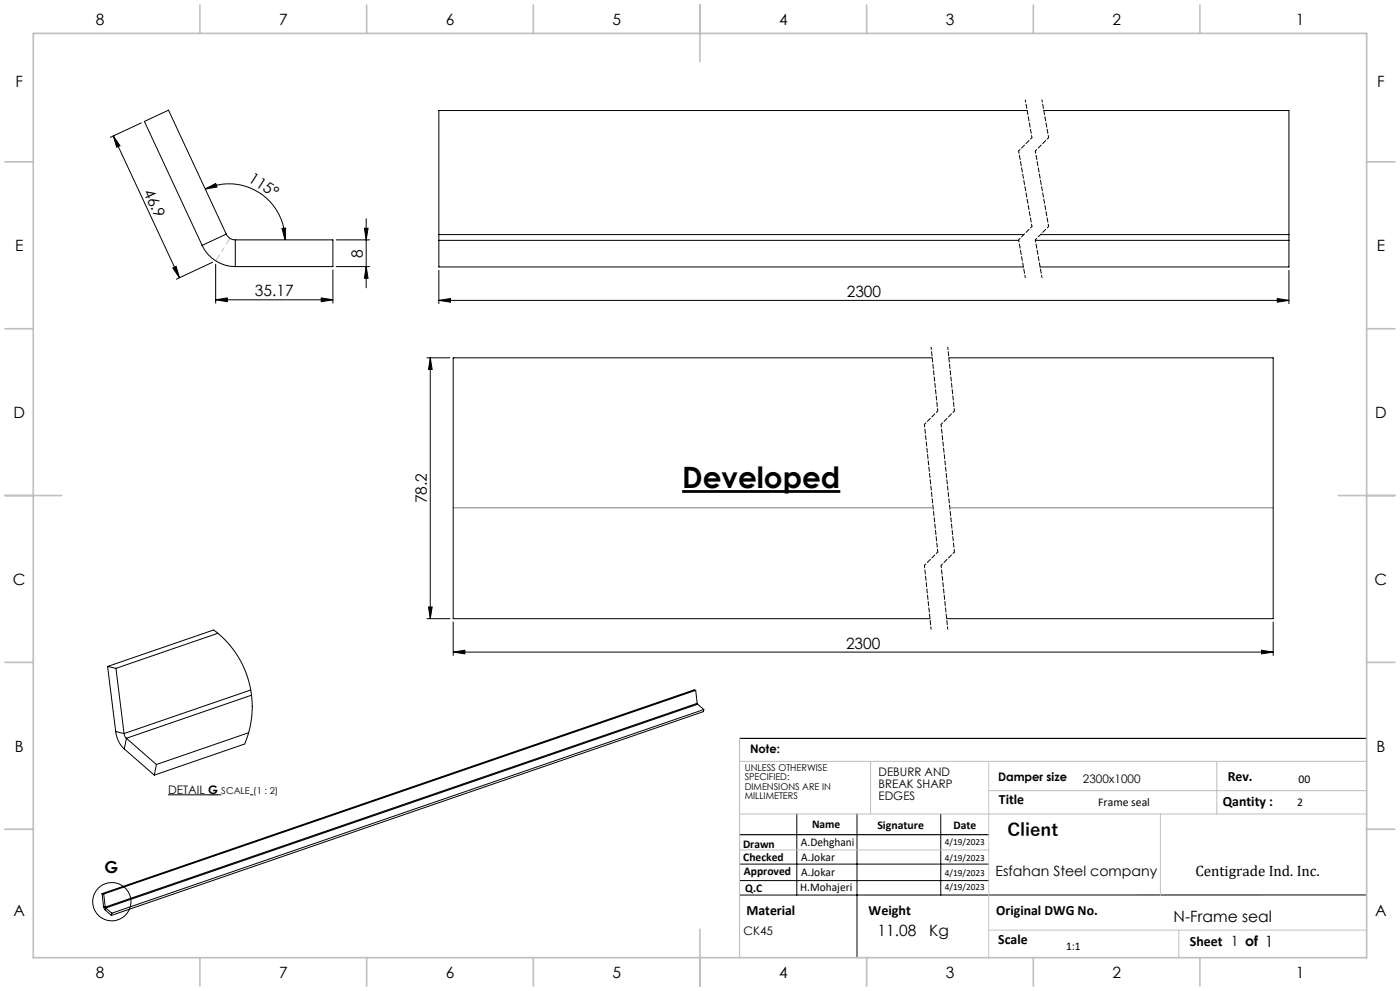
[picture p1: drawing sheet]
<svg xmlns="http://www.w3.org/2000/svg" width="420mm" height="297mm" viewBox="0 0 420 297" stroke-linecap="round" stroke-linejoin="round" font-family="sans-serif">
<path d="M204.6 147.3h47.5" fill="none" stroke="#000" stroke-width=".83" stroke-linecap="butt"/>
<g fill="none" stroke="#000" stroke-width=".3">
<path d="M42.4 36.8l-9.3 4.4M308.1 33.1h-176.4v37.2M313.1 33.1h73.6v37.2M34 40.7l19.8 42.6M34 40.7l2 3-1 .4zM61.6 56.7l3.1-1.7 .4 1.1zM61.6 56.7a16.8 16.8 0 0 1 23.9 15.2M60.6 73.6a11 11 0 0 0 10 6.3M63.8 78.6l-10.9 5.1M64.7 79.2v11.6M67.9 70.2a3 3 0 0 0 2.7 1.7M67.9 70.2l-17.3-37.2-7.3 3.4 17.3 37.2"/>
<path d="M67.9 70.2l-7.3 3.4M70.6 71.9h29.3v8h-29.3M70.6 71.9v8M84.6 68.5l1.1-.1-.2 3.5zM100.9 79.9h10M100.9 71.9h10M109.3 68.4h1.1l-.5 3.5zM109.9 79.9l.5 3.5h-1.1zM109.9 65.5v20.8M131.7 70.3v1.7M131.7 72v8h175.3M131.7 72h173.9"/>
<path d="M131.7 70.3h175.5M310.6 72h76.1M312.2 70.3h74.5M386.7 70.3v1.7M386.7 72v8h-74.7M51.9 80.3l.9-.5 1 3.5zM64.7 89.8l3.5-.5v1.1zM64.7 89.8h35.2M96.4 89.3l3.5 .5-3.5 .6zM99.9 80.9v9.9M131.7 90l3.4-.5v1.1zM131.7 81v10"/>
<path d="M131.7 90h255M383.2 89.5l3.5 .5-3.5 .6zM386.7 81v10M128.1 107.2h6.9M129.1 107.2l.5 3.5h-1zM129.1 107.2v78.2M279.6 107.2h-143.6v78.2h143M284.7 107.2h97.3v78.2h-98M32.3 199.7l31.8-10.9 2.3 1.9 2.4 2.4 2.4 3.3 2 3.7 1.7 5.2 .8 5.8-.5 5.9-.8 3.4-1 2.6-27.1 9.3M32.3 199.7l2.4 19.5M32.3 199.7l2.5 .6M65.4 189.8l-30.6 10.5"/>
<path d="M128.1 185.4h6.9M128.6 181.9h1l-.5 3.5zM136 195.4l3.5-.5v1.1zM136 186.4v10M136 195.4h246M378.5 194.9l3.5 .5-3.5 .6zM382 186.4v10M34.7 219.2a8.4 8.4 0 0 0 2.6 5.3M34.7 219.2l2.5 .6M34.8 200.3l2.4 19.5M37.2 219.8l.2 .9 .5 .6M74.6 219.6l-27.7 9.5"/>
<path d="M75.2 206.8l-38 13M75.5 208.3l-37.6 13M208.7 206.9l-177.6 61M208.7 206.9l.5 3.9M208.7 206.9l-.5-.1-177.6 61M209.2 210.8l.1 .3M209.2 210.8l-177.6 61M209.3 211.1l-177.6 61M209.3 211.1l1.8 1.6M211.1 212.7l-.1 .6-177.6 61.1M211.1 212.7l-177.6 61M37.3 224.5l9 7.8"/>
<path d="M37.9 221.3l-.6 3.2M37.9 221.3l9 7.8M46.9 229.1l-.6 3.2M50.4 238.2h12.1M65.4 238.2h1M75 238.2h1M221.9 259h74.7M239 243.9v24.3M257.1 243.9v43.1M282.2 243.9v24.3M30.6 267.8l.5 3.9M30.6 267.8l.5 .1"/>
<path d="M31.1 271.7l.5 1.1M31.1 271.7l.5 .1M31.1 267.9l.5 3.9M31.6 271.8l.1 .3M31.6 272.8l1.8 1.6M31.7 272.1l-.1 .7M31.7 272.1l1.8 1.6M33.5 273.7l-.1 .7M221.9 263.9h74.7M410 268.2h-188.1"/>
<circle cx="33.5" cy="270.2" r="5.7"/>
</g>
<path d="M62.5 238.2h2.9" fill="none" stroke="#000" stroke-width=".33"/>
<path d="M307.6 29.9l2 11.4M312.6 29.9l2 11.4M305.6 45.3l4 22.6M310.6 45.3l4 22.6M305.6 71.9l2 11.3M310.6 71.9l2 11.3" fill="none" stroke="#000" stroke-width=".3" stroke-dasharray="1.3 .6" stroke-dashoffset=".6"/>
<path d="M309.6 41.3l-4 4M314.6 41.3l-4 4M309.6 67.9l-4 4M314.6 67.9l-4 4M281.3 123.2l-4 4M286.3 123.2l-4 4M281.3 165.4l-4 4M286.3 165.4l-4 4" fill="none" stroke="#000" stroke-width=".3" stroke-dasharray="1.3 .6" stroke-dashoffset=".7"/>
<path d="M279.3 104l2 19.2M284.3 104l2 19.2M277.3 169.4l2 19.2M282.3 169.4l2 19.2" fill="none" stroke="#000" stroke-width=".3" stroke-dasharray="1.3 .6" stroke-dashoffset=".5"/>
<path d="M277.3 127.2l4 38.2M282.3 127.2l4 38.2" fill="none" stroke="#000" stroke-width=".3" stroke-dasharray="1.3 .6" stroke-dashoffset=".4"/>
<path d="M136 152.2h143.9M284.9 152.2h97.1" fill="none" stroke="#808080" stroke-width=".3"/>
<path d="M221.9 221.3h188.1M221.9 250.2h74.7" fill="none" stroke="#000" stroke-width=".35"/>
<path d="M69 71.4l-4.3 6.8" fill="none" stroke="#c0c0c0" stroke-width=".3" stroke-dasharray="15.2 1.3 1.3 1.3" stroke-dashoffset="13.1"/>
<path d="M221.9 228.2h188.1M261.2 228.2v15.7M296.6 228.2v58.8M296.6 237h113.4M365.1 228.2v15.7M221.9 243.9h188.1M221.9 254.7h74.7M348.1 243.9v24.3M296.6 278.8h113.4M353.6 278.8v8.2" fill="none" stroke="#c0c0c0" stroke-width=".3"/>
<path d="M221.9 221.3v65.7" fill="none" stroke="#c0c0c0" stroke-width=".35"/>
<g fill="none" stroke="#c0c0c0" stroke-width=".5">
<path d="M10 10h400v277h-400zM60 1.5v8.5M110 1.5v8.5M160 1.5v8.5M210 1.5v17M260 1.5v8.5M310 1.5v8.5M360 1.5v8.5M1.5 48.5h8.5M410 48.5h8.5M1.5 98.5h8.5M410 98.5h8.5"/>
<path d="M1.5 148.5h17M401.5 148.5h17M1.5 198.5h8.5M410 198.5h8.5M1.5 248.5h8.5M410 248.5h8.5M210 278.5v17M60 287v8.5M110 287v8.5M160 287v8.5M260 287v8.5M310 287v8.5"/>
<path d="M360 287v8.5"/>
</g>
<g fill="#000">
<path d="M84.6 68.5l1.1-.1-.2 3.5zM61.6 56.7l3.1-1.7 .4 1.1z"/>
<path d="M109.9 79.9l.5 3.5h-1.1zM109.3 68.4h1.1l-.5 3.5z"/>
<path d="M51.9 80.3l.9-.5 1 3.5zM34 40.7l2 3-1 .4z"/>
<path d="M64.7 89.8l3.5-.5v1.1zM96.4 89.3l3.5 .5-3.5 .6z"/>
<path d="M131.7 90l3.4-.5v1.1zM383.2 89.5l3.5 .5-3.5 .6z"/>
<path d="M128.6 181.9h1l-.5 3.5zM129.1 107.2l.5 3.5h-1z"/>
<path d="M136 195.4l3.5-.5v1.1zM378.5 194.9l3.5 .5-3.5 .6z"/>
</g>
<text font-size="8.8" x="204.6" y="146.3">Developed</text>
<text font-size="5.3" x="302.2" y="250.7">Client</text>
<text font-size="4.9" x="31.3" y="261.7">G</text>
<g font-size="4.7">
<text x="28.7" y="7.6">8</text>
<text x="83.7" y="7.6">7</text>
<text x="133.7" y="7.6">6</text>
<text x="183.7" y="7.6">5</text>
<text x="233.7" y="7.6">4</text>
<text x="283.7" y="7.6">3</text>
<text x="333.7" y="7.6">2</text>
<text x="388.7" y="7.6">1</text>
<text x="4.6" y="26.1">F</text>
<text x="413.1" y="26.1">F</text>
<text x="42.9" y="57.4" transform="rotate(65 42.9 57.4)">46.9</text>
<text x="74.2" y="54.3" transform="rotate(32 74.2 54.3)">115°</text>
<text x="4.5" y="75.3">E</text>
<text x="108.9" y="77.2" transform="rotate(-90 108.9 77.2)">8</text>
<text x="413" y="75.3">E</text>
<text x="76.5" y="88.8">35.17</text>
<text x="254" y="89">2300</text>
<text x="4" y="125.3">D</text>
<text x="412.5" y="125.3">D</text>
<text x="128.1" y="150.8" transform="rotate(-90 128.1 150.8)">78.2</text>
<text x="3.9" y="175.3">C</text>
<text x="412.4" y="175.3">C</text>
<text x="253.8" y="194.4">2300</text>
<text x="4.4" y="225.3">B</text>
<text x="412.9" y="225.3">B</text>
<text x="4" y="274.6">A</text>
<text x="412.5" y="274.6">A</text>
<text x="263.3" y="280.5">11.08</text>
<text x="278.8" y="280.5">Kg</text>
<text x="352.1" y="276.4">N-Frame seal</text>
<text x="28.7" y="293.1">8</text>
<text x="83.7" y="293.1">7</text>
<text x="133.7" y="293.1">6</text>
<text x="183.7" y="293.1">5</text>
<text x="233.7" y="293.1">4</text>
<text x="283.7" y="293.1">3</text>
<text x="333.7" y="293.1">2</text>
<text x="388.7" y="293.1">1</text>
</g>
<text font-size="4.5" x="358.6" y="262.6">Centigrade Ind. Inc.</text>
<g font-size="4.2">
<text x="368.3" y="234.1">Rev.</text>
<text x="299.7" y="240.9">Title</text>
<text x="366.8" y="241.6">Qantity :</text>
<text x="298.6" y="262.6">Esfahan Steel company</text>
<text x="223.9" y="274.2">Material</text>
<text x="260.6" y="274.2">Weight</text>
<text x="298.9" y="274.2">Original DWG No.</text>
<text x="299.5" y="282.8">Scale</text>
<text x="357" y="283.6">Sheet 1 of 1</text>
</g>
<g font-size="3.5">
<text x="225" y="225.7">Note:</text>
<text x="263.6" y="232.6">DEBURR AND</text>
<text x="50.4" y="237.8">DETAIL G</text>
<text x="263.6" y="236.1">BREAK SHARP</text>
<text x="263.6" y="239.7">EDGES</text>
<text x="299.4" y="234.1">Damper size</text>
<text x="324.9" y="234.7">2300x1000</text>
<text x="389.6" y="234.7">00</text>
<text x="329.5" y="241.6">Frame seal</text>
<text x="389.2" y="241.6">2</text>
<text x="243.6" y="248.1">Name</text>
<text x="263.2" y="248.5">Signature</text>
<text x="286" y="248.5">Date</text>
<text x="222.9" y="254">Drawn</text>
<text x="240.3" y="253.6">A.Dehghani</text>
<text x="240.4" y="257.9">A.Jokar</text>
<text x="223" y="258.1">Checked</text>
<text x="223.2" y="262.1">Approved</text>
<text x="240.4" y="262.4">A.Jokar</text>
<text x="223.6" y="267.4">Q.C</text>
<text x="240.1" y="267.1">H.Mohajeri</text>
<text x="223.1" y="280.2">CK45</text>
<text x="319.8" y="284.6">1:1</text>
</g>
<g font-size="2.8">
<text x="223.4" y="231">UNLESS OTHERWISE</text>
<text x="223.4" y="233.8">SPECIFIED:</text>
<text x="66.4" y="237.8">SCALE (1 : 2)</text>
<text x="223.4" y="236.7">DIMENSIONS ARE IN</text>
<text x="223.4" y="239.5">MILLIMETERS</text>
<text x="283.5" y="253.2">4/19/2023</text>
<text x="283.5" y="258.1">4/19/2023</text>
<text x="283.5" y="262.7">4/19/2023</text>
<text x="283.5" y="266.6">4/19/2023</text>
</g>
</svg>
